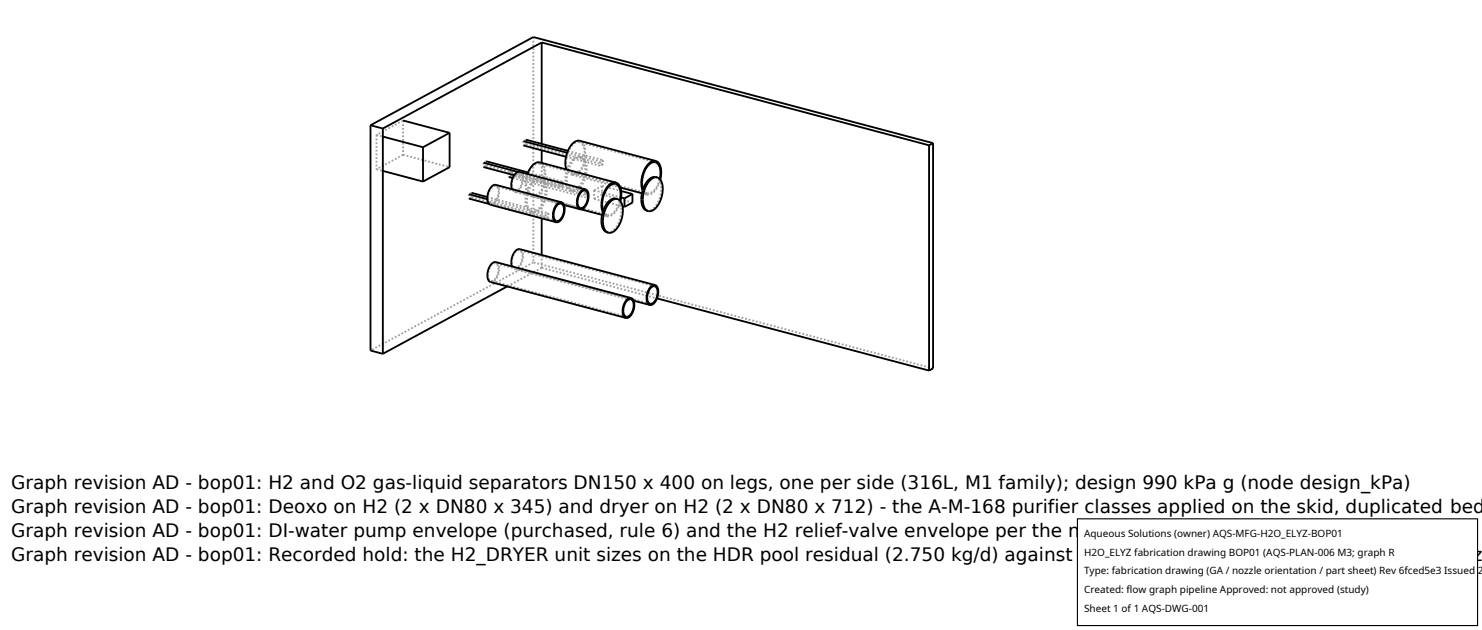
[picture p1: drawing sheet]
<svg xmlns="http://www.w3.org/2000/svg" width="212mm" height="90mm" viewBox="0 0 212 90" stroke-linecap="round" stroke-linejoin="round" font-family="sans-serif">
<g fill="none" stroke="#a0a0a0" stroke-width=".26" stroke-dasharray=".3 .3" stroke-linecap="butt">
<path d="M53.8 19.3l.9 .2M53.8 19.3v4.9M57.6 17.2v4.9M57.6 17.2l-3.8 2.1M75.1 19.9v.7M75.1 19.9l-.3 .3M76.2 5.3v32.2M53.8 24.2l.9 .2M57.6 22.1l6.6 1.8M57.6 22.1l-3.8 2.1M67 27.7v.7M67.3 28.1l11 3"/>
<path d="M67.3 27.5v.6M67.3 27.5l-.3 .2M67.3 28.1l-.3 .3M69.1 23.2v.7M69.4 23.6l11 3M69.4 23v.6M69.4 23l-.3 .2M69.4 23.6l-.3 .3M69.6 28.1l8.7 2.3M69.6 28.4l8.4 2.3M69.7 28.2l.1 .6 .3 .3M69.7 39.3l.1 .5 .3 .3"/>
<path d="M69.9 29.1l8.1 2.2M70.1 29.2h.3l.3-.2 .5-1 .1-1-.2-.4-.3-.2M70.1 29.1l.3-.1 .3-.2 .4-.9v-.9l-.1-.3-.2-.1M70.8 26.6h-.4l-.3 .4-.3 .6-.1 .6M70.8 37.6l-.4 .1-.3 .3-.3 .6-.1 .7M72.7 24.7l10.9 2.9M72.7 24.7v.6M73 24.5l11 2.9M73 25.1l11 2.9M73 24.5v.6M73 24.5l-.3 .2M73 25.1l-.3 .2"/>
<path d="M73.1 27l.4 .4M73.1 38l.4 .4M73.1 26.4l.1 .6 .3 .2M73.1 37.4l.1 .6 .3 .2M73.2 25.4l10.4 2.8M73.4 25l6.6 1.8M73.5 27.4h.3l.3-.3 .5-.9 .1-1.1-.2-.4-.3-.2M73.5 38.4h.3l.3-.3 .5-.9 .1-1.1-.2-.3-.3-.2M73.5 27.2h.3l.3-.2 .4-.9 .1-.9-.2-.3-.2-.2M73.5 38.2h.3l.3-.2 .4-.9 .1-.9-.2-.3-.2-.1M74 24.6l6 1.6M74.2 24.7l-.4 .1-.3 .4-.3 .5-.1 .7"/>
<path d="M74.2 35.8h-.4l-.3 .4-.3 .6-.1 .6M74.8 20.2v.6M75 26.4l.2 1M75.1 20.6l11 2.9M75.1 20.6l-.3 .2M75.2 26.3l.1 .9M75.3 24.8l-.3 1.6M75.4 24.6l5 1.3M75.5 27.5l-.3-.1M75.5 27.3l-.2-.1M75.8 30.3l-.4-.4-.3-.6v-.9l.1-1M76.1 28l-.4-.1-.2-.4"/>
<path d="M76.1 30.3l-.5-.3-.3-.7v-.8l.2-1M76.1 30.3h-.3M76.1 27.9l-.3-.2-.3-.4M76.2 37.5l-23.3 12.6M77.1 23.4h-.4l-.3 .1-.6 .7-.5 1-.1 1.1M77.1 25.5h-.4l-.5 .3-.5 .6-.4 .8M77.3 25.5l-.5 .1-.4 .3-.5 .6-.4 .8M77.3 25.5h-.2M77.4 38.2l16.4 4.4M77.4 20.5v1M77.4 23.3v7.9M77.4 36.4v1.8"/>
<path d="M77.4 38.2l-5 2.7M77.6 25.9l.2-.9-.1-.7-.2-.6-.4-.3M77.6 25.9l-.5-.4M77.7 26.1l.2-.9-.1-1-.2-.7-.5-.3M77.7 26.1l.2 .6v.7l-.4 1.5-.8 1.1-.4 .3h-.5M77.9 26l-.3 .8-.5 .6-.5 .4-.5 .1M77.9 26l-.3-.1M77.9 26l-.6-.5M77.9 26.1l-.3 .8-.5 .7-.5 .4h-.5M77.9 26.1h-.2M77.9 26.1l.2 .6v.8l-.4 1.5-.4 .7-.4 .4-.4 .2h-.4M78 30.7v.6"/>
<path d="M78.3 30.4v.7M78.3 30.4l-.3 .3M78.3 31.1l-.3 .2M79.5 31.6l-9.4-2.5M80 26.2v.6M80.1 29.1l-9.3-2.5M80.4 25.9v.7M80.4 25.9l-.4 .3M80.4 26.6l-.4 .2M80.6 29.3l-7.1-1.9M80.8 22.4l4.9 1.3M80.9 23.2l.1 .9"/>
<path d="M80.9 24.2v.1M81 21.8l4.7 1.3M81.1 21.5l5 1.4M81.2 24.4l-.3-.1M81.2 24.2l-.2-.1M81.5 27.2l-.4-.4-.3-.6v-.9l.1-1M81.7 25l-.3-.2-.2-.4M81.7 27.3l-.4-.4-.3-.6v-1l.2-.9M81.7 27.3l-.2-.1M81.8 24.8l-.3-.2-.3-.4M82.8 20.3l-.7 .1-.6 .7-.5 1-.1 1.1M82.8 22.4h-.5l-.4 .3-.5 .6-.4 .8"/>
<path d="M82.9 29.7l-9.4-2.5M83 29.9l-6.9-1.9M83 22.5h-.5l-.5 .3-.4 .6-.4 .8M83 22.5l-.2-.1M83.3 22.8l.2-.9-.1-.7-.2-.6-.4-.3M83.3 22.8l-.5-.4M83.4 23l.2-1-.1-.9-.2-.6-.5-.4M83.4 23l.2 .6v.7l-.4 1.5-.4 .7-.4 .4-.4 .3h-.5M83.5 22.9l-.2 .8-.5 .7-.5 .3-.5 .1M83.5 22.9l-.2-.1M83.5 22.9l-.5-.4M83.6 27.2l-9.4-2.5"/>
<path d="M83.6 23l-.3 .8-.5 .7-.5 .4-.6 .1M83.6 23h-.2M83.6 23l.2 .6v.8l-.1 .8-.3 .7-.4 .7-.4 .4-.4 .3h-.5M83.6 27.6v.6M84 27.4v.6M84 27.4l-.4 .2M84 28l-.4 .2M84.9 27.2l3.8 1M84.9 28.4l4 1.1M84.9 27.2v1.2M85.7 23.1v.6M86 26.6l2.7 .7"/>
<path d="M86 27.8l4.3 1.1M86 26.6v1.2M86 26.6l-1.1 .6M86 27.8l-1.1 .6M86.1 30.3l.2 .4 .4 .2M86.1 22.9v.6M86.1 22.9l-.4 .2M86.1 23.5l-.4 .2M86.2 30.1l.2 .4 .3 .2M86.7 30.9l.5-.1 .5-.3 .5-.7 .4-.9M86.7 33.2l.4-.1 .5-.2 .4-.5 .4-.6 .3-1.5v-.8l-.1-.6M86.7 30.9l-.7-.2"/>
<path d="M86.7 30.7l.5-.1 .5-.3 .4-.6 .4-.9M86.7 30.7l-10.6-2.8M87.9 26.3l-10.8-2.9M88.5 28.8v-.2M88.5 28.8l-.5-.4M88.6 28.9v-.2M88.6 28.9l-.1-.1M88.6 26.8l-6.9-1.8M91.8 27.2l.2 .4 .4 .2M91.9 27l.2 .4 .3 .2M92.4 27.8h.5l.5-.4 .5-.7 .3-.8M92.4 30.1h.4l.5-.3 .4-.4 .3-.7 .4-1.5v-.8l-.2-.5"/>
<path d="M92.4 27.8l-.7-.2M92.4 27.6l.5-.1 .5-.3 .5-.7 .3-.8M92.4 27.6l-10.6-2.8M93.6 23.2l-10.8-2.9M94.2 25.7v-.1M94.2 25.7l-.5-.4M94.2 25.9l.1-.2M94.2 25.9v-.2M70.1 40.3l.3-.1 .3-.2 .5-.9 .1-1.1-.2-.4-.3-.2M70.1 40.1h.3l.3-.3 .4-.8v-.9l-.1-.3-.2-.2M89.4 45.2l-19.3-5.1M90.1 42.7l-19.3-5.1"/>
<path d="M90.5 42.9l-17-4.5M92.8 43.4l-19.3-5.2M93.5 40.9l-19.3-5.1M133.3 52.6l-57.1-15.1"/>
</g>
<g fill="none" stroke="#000" stroke-width=".26">
<path d="M52.9 17.9l23.3-12.6 57.1 15.1M52.9 17.9l1.8 .5M52.9 17.9v32.2l1.8 .4M54.7 19.5l5.7 1.5M54.7 18.4v32.1M57.6 17.2l6.6 1.8M64.2 19v4.9l-3.8 2M64.2 19l-3.8 2M75.1 19.9l6 1.6M77.4 6.1l55.3 14.6M77.4 6.1v14.4M77.4 6.1l-22.7 12.3"/>
<path d="M54.7 24.4l5.7 1.5M60.4 21v4.9M67 27.7l2.6 .7M67 28.4l2.9 .7M67.3 27.5l2.3 .6M69.1 23.2l4.9 1.4M69.1 23.9l4.3 1.1M69.4 23l6 1.6M72.7 25.3l.5 .1M73.1 27l-.1-.8 .2-.8 .5-.6 .5-.3 9.4 2.5M73.1 38l-.1-.8 .3-.8 .4-.6 .5-.2 19.4 5.1M74.8 20.2l6.2 1.6"/>
<path d="M74.8 20.8l6 1.6M75.3 24.8l.4-.6 .4-.7 .5-.3h.4l11 2.9M77.4 21.5v1.8M77.4 31.2v5.2M79.6 29.3l.4-.2h.3l.2 .4v.5l-.3 1-.3 .4-.4 .2-.3-.3-.1-.7 .1-.7zM80.2 28.9l-9.4-2.5h-.3l-.3 .3-.5 .9-.1 1.1 .2 .3 .2 .2 9.4 2.5M80.2 28.9h-.4l-.3 .3-.4 .9-.1 1.1 .2 .3 .2 .2M80.2 28.9l.2 .2 .2 .3v1.1l-.5 .9-.3 .3h-.4M80.6 29.3l2.2 .6M83 29.9l3 .8M83 27.4l.4-.2 .3 .1 .2 .3 .1 .5-.1 .6-.3 .5-.3 .4-.3 .1-.4-.3-.1-.6 .2-.8zM83.6 27l-.3 .1-.3 .2-.5 1-.1 1 .2 .4 .2 .2"/>
<path d="M83.6 27l.3 .2 .1 .4v1.1l-.5 .9-.3 .2-.4 .1M86.1 30.3l-.2 1 .1 1 .3 .6 .6 .3M86.2 30.1l-.1 .2M88 26.1l.4 .3 .3 .6v.8l-.1 .9M88 26.1h-.5l-.4 .2-.4 .5-.4 .6-.4 1.5v.8l.2 .6M88.2 28.4h-.6l-.5 .2-.6 .7-.3 .8M88.2 28.4l-.6 .1-.5 .4-.5 .7-.3 .9-.2 .9 .1 .8 .3 .7 .4 .3M88.2 28.4l.4 .3 .3 .6 .1 .9-.2 .9-.3 1-.5 .6-.6 .5h-.5M88.5 28.6l.1-1-.2-.9-.4-.4h-.6l-.7 .7-.5 .9-.2 1.2 .2 1M88.6 26.8l3.1 .8M88.7 28.2l.5 .1M88.7 27.3l1.6 .4"/>
<path d="M88.9 29.5h.3M89.2 28.3v1.2M90.3 27.7v1.2l-1.1 .6M90.3 27.7l-1.1 .6M91.8 27.2l-.2 1 .1 1 .3 .7 .6 .2M91.9 27l-.1 .2M93.7 23l.4 .3 .3 .6v.9l-.1 .9M93.7 23h-.5l-.4 .3-.4 .4-.4 .6-.4 1.6v.7l.2 .6M93.7 23l-11.2-2.9-.4 .1-.4 .3-.6 1.2-.3 1.4 .1 1.1M93.9 25.3h-.6l-.5 .3-.5 .5-.4 .9M93.9 25.3l-.5 .1-.6 .4-.5 .7-.3 .9-.2 .9 .1 .9 .3 .7 .4 .2M93.9 25.3l.4 .3 .3 .6 .1 .8-.2 1-.3 .9-.5 .7-.6 .5h-.5"/>
<path d="M94.2 25.6l.1-1.1-.2-.9-.4-.4h-.6l-.7 .6-.5 1-.2 1.2 .2 1M132.7 20.7v32.2M133.3 20.4v32.2l-.6 .3M133.3 20.4l-.6 .3M72.4 40.9l-17.7 9.6M89.5 43l.4-.3 .3 .1 .2 .3 .1 .5-.1 .6-.2 .6-.4 .3-.3 .1-.4-.2-.1-.7 .2-.8zM90.1 42.6l-19.3-5.2-.3 .1-.3 .2-.5 1v1l.1 .4 .3 .2 19.3 5.1M90.1 42.6h-.3l-.3 .3-.5 .9v1l.1 .4 .3 .2M90.1 42.6l.3 .1 .2 .4-.1 1.1-.5 .9-.3 .3h-.3M90.5 42.9l2.3 .6M92.9 41.1l.4-.2h.3l.3 .4v.5l-.1 .6-.2 .5-.3 .4-.4 .1-.3-.3-.2-.6 .2-.8zM93.6 40.7h-.4l-.3 .3-.5 .9v1.1l.1 .4 .3 .1"/>
<path d="M93.6 40.7l.2 .2 .2 .3-.1 1.1-.5 1-.3 .2h-.3M93.8 42.6l38.9 10.3"/>
</g>
<path d="M153.9 74.1h57.1v15.2h-57.1z" fill="#fff" stroke="#000" stroke-width=".16"/>
<g font-size="2.6">
<text x="1.6" y="69.8">Graph revision AD - bop01: H2 and O2 gas-liquid separators DN150 x 400 on legs, one per side (316L, M1 family); design 990 kPa g (node design_kPa)</text>
<text x="1.6" y="73.3">Graph revision AD - bop01: Deoxo on H2 (2 x DN80 x 345) and dryer on H2 (2 x DN80 x 712) - the A-M-168 purifier classes applied on the skid, duplicated bed</text>
<text x="1.6" y="76.7">Graph revision AD - bop01: DI-water pump envelope (purchased, rule 6) and the H2 relief-valve envelope per the node relief_basis</text>
<text x="1.6" y="80.2">Graph revision AD - bop01: Recorded hold: the H2_DRYER unit sizes on the HDR pool residual (2.750 kg/d) against this unit 9.358 design / 8.715 edge - the siz</text>
</g>
<g font-size="1.4">
<text x="154.8" y="76.6">Aqueous Solutions (owner) AQS-MFG-H2O_ELYZ-BOP01</text>
<text x="154.8" y="79.3">H2O_ELYZ fabrication drawing BOP01 (AQS-PLAN-006 M3; graph R</text>
<text x="154.8" y="82">Type: fabrication drawing (GA / nozzle orientation / part sheet) Rev 6fced5e3 Issued 2</text>
<text x="154.8" y="84.7">Created: flow graph pipeline Approved: not approved (study)</text>
<text x="154.8" y="87.4">Sheet 1 of 1 AQS-DWG-001</text>
</g>
</svg>
